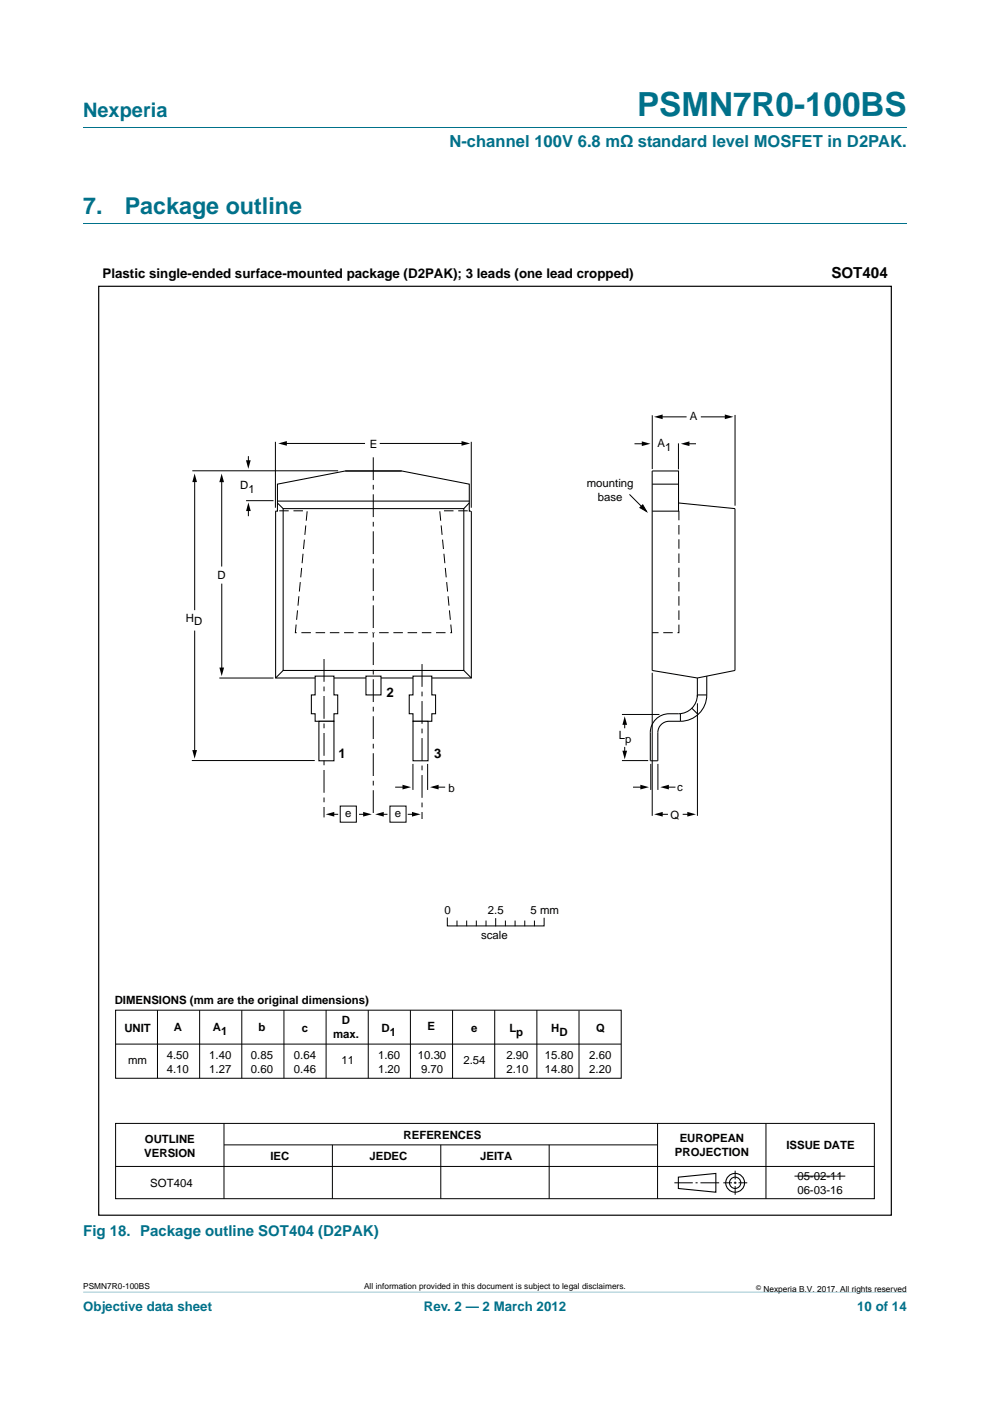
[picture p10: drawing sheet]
<svg xmlns="http://www.w3.org/2000/svg" width="210mm" height="297mm" viewBox="0 0 210 297" stroke-linecap="round" stroke-linejoin="round" font-family="sans-serif">
<path d="M17.6 273.9l174.7 .1z" fill="#00718a"/>
<path d="M17.6 27h174.7M17.6 47.4h174.7" fill="none" stroke="#00718a" stroke-width=".21"/>
<g fill="none" stroke="#000" stroke-width=".21">
<path d="M72.1 170.9h3.5v3.4h-3.5zM82.7 170.9h3.4v3.4h-3.4zM94.8 194.6v1.7h20.6v-1.6M96.9 195.3v1M98.9 195.3v1M101 195.3v1M103 195.3v1M105.1 194.8v1.5M107.2 195.3v1M109.2 195.3v1M111.3 195.3v1M113.3 195.3v1"/>
<path d="M24.5 214.2h107.2v14.4h-107.2zM33.4 214.2v14.4M42.3 214.2v14.4M51.3 214.2v14.4M60.2 214.2v14.4M69.1 214.1v14.5M78.1 214.2v14.4M87 214.2v14.4M96 214.2v14.4M104.9 214.2v14.4M113.8 214.2v14.4M122.8 214.3v14.4"/>
<path d="M24.5 238.2h160.9v15.9h-160.9zM24.5 221.4h107.2M47.5 238.2v15.9M139.4 238.2v15.9M162.4 238.2v15.9M24.5 247.3h160.9M47.5 242.7h91.8M70.5 242.7v11.4M93.5 242.7v11.4M116.4 242.7v11.4M143 250.8h3.9M147.5 250.8h.4"/>
<path d="M148.5 250.8h4M153.4 250.8h1.8M155.6 250.8h.6M155.9 248.2v1.9M155.9 250.5v.5M155.9 251.5v1.8M156.6 250.8h1.8"/>
</g>
<g fill="none" stroke="#000" stroke-width=".23">
<path d="M143.8 249.6l8-.8v4l-8-.8z"/>
<circle cx="155.9" cy="250.8" r="1.99"/>
<circle cx="155.9" cy="250.8" r="1.2"/>
</g>
<path d="M20.9 60.7h168.1v196.9h-168.1z" fill="none" stroke="#000" stroke-width=".25"/>
<path d="M73.2 99.9h12M58.4 108.4h.4v-5.8l14.4-2.7h12l14.3 2.7v5.8h.4M58.4 108.4v35.3h41.5v-35.3M58.8 106.2h40.7M58.9 106.7l1.1 1.1M60 107.8h38.3v34.4h-38.3zM99.5 106.6l-1.2 1.2M60 142.2l-1.6 1.5M98.3 142.2l1.6 1.5" fill="none" stroke="#000" stroke-width=".22"/>
<g fill="#fff" stroke="#000" stroke-width=".22">
<path d="M77.6 143.3h3.2v4h-3.2z"/>
<path d="M66.8 143.3h4v4h.8v4h-.8v1.6h-4v-1.6h-.8v-4h.8z"/>
<path d="M67.6 152.9h3.2v8.4h-3.2z"/>
<path d="M87.6 143.3h4v4h.8v4h-.8v1.6h-4v-1.6h-.8v-4h.8z"/>
<path d="M87.6 152.9h3.2v8.4h-3.2z"/>
</g>
<path d="M138.3 102.6h5.6M143.9 106.6l11.9 1.2v34.4l-7.9 1.5-9.6-1.5v-42.3h5.6v8.5h-5.6M144.3 151.3v1.6M146.7 150.1l1.2 1.2M147.9 143.7v4M149.8 147.3a5.6 5.6 0 0 1-5.5 5.6M149.8 143.3v4M149.8 147.3h-1.9a4 4 0 0 1-4 4 5.5 5.5 0 0 0-4.9 1.2 4 4 0 0 0-1.1 2.8v6h1.6v-6a2.39 2.39 0 0 1 2.4-2.4h2.4" fill="none" stroke="#000" stroke-width=".22"/>
<path d="M79.1 97v76M68.7 139.7v33.6M89.5 140.8v32.8" fill="none" stroke="#000" stroke-width=".21" stroke-dasharray="4.8 1 1 1" stroke-linecap="butt"/>
<g fill="none" stroke="#000" stroke-width=".21">
<path d="M40.8 99.8h30.9M52.7 96.7v1.8M58.4 93.7v14M59.8 94h17.6M80.5 94h18.1M99.9 93.7v14M134.5 94.1h2.3M138.3 88v11.4M139.4 88.4h6.2M143.8 94v5.5M145.1 94.1h2.5M148.6 88.4h5.8"/>
<path d="M155.8 88v19.2M41.3 101.3v28.1M47 101.3v18.8M52.2 106.2h5.8M52.7 107.3v2.1M133.5 104.8l3 3.1M41.3 133.7v26.2M47 123.7v18.7M46.5 143.8h11.5M131.9 151.5h7.9M132.5 152.6v1.8M132.5 158.4v1.5"/>
<path d="M138.3 142.6v30.4M147.9 149.1v23.9M40.7 161.3h26M69.8 172.6h1.9M76.1 172.6h1.6M80.3 172.6h1.9M83.8 166.9h2.3M86.4 172.6h1.7M87.6 162v5.5M90.7 162v5.5M91.9 166.9h2.5M131.9 161.3h5.5"/>
<path d="M134.2 166.9h2.3M138 162v5.5M139.5 172.6h2.1M139.5 162v5.5M140.8 166.9h2.4M144.7 172.6h1.8M168.4 249.4h10.8"/>
</g>
<g fill="#000">
<path d="M52.2 97.6h1l-.6 1.8zM59 94l1.8-.5v1zM97.9 93.5l1.8 .5-1.8 .5zM136.1 93.6l1.8 .5-1.8 .5zM138.7 88.4l1.8-.5v1zM144.4 94.1l1.8-.5v1zM153.7 87.9l1.8 .5-1.8 .5zM41.3 100.4l.5 1.8h-1zM47 100.4l.5 1.8h-1zM52.7 106.5l.5 1.9h-1zM40.8 159h1l-.5 1.9zM46.5 141.5h1l-.5 1.9z"/>
<path d="M132 159.2h1l-.5 1.8zM132.5 151.9l.5 1.8h-1zM69.1 172.6l1.8-.5v1zM77 172.1l1.8 .5-1.8 .5zM79.5 172.6l1.9-.5v1zM85.3 166.4l1.9 .5-1.9 .5zM87.4 172.1l1.8 .5-1.8 .5zM91.2 166.9l1.8-.5v1zM135.8 166.4l1.8 .5-1.8 .5zM138.7 172.6l1.8-.5v1zM140 166.9l1.8-.5v1zM145.7 172.1l1.8 .5-1.8 .5z"/>
</g>
<path d="M136.3 107l.8 1.5-1.4-.9z" fill="#000" stroke="#000" stroke-width=".21"/>
<path d="M59.2 108.3h5.9l-2.5 25.8h16.5M99.2 108.3h-6l2.6 25.8h-16.5M143.9 108.3v25.8h-5.6" fill="none" stroke="#000" stroke-width=".21" stroke-dasharray="2 1" stroke-linecap="butt"/>
<text font-size="7" fill="#00718a" x="135.1" y="24.6">PSMN7R0-100BS</text>
<g font-size="4.9" fill="#00718a">
<text x="17.6" y="45.4">7.</text>
<text x="26.4" y="45.4">Package outline</text>
</g>
<text font-size="4.2" fill="#00718a" x="17.6" y="24.9">Nexperia</text>
<text font-size="3.5" fill="#00718a" x="95.3" y="31.1">N-channel 100V 6.8 mΩ standard level MOSFET in D2PAK.</text>
<text font-size="3.2" x="176.3" y="59">SOT404</text>
<text font-size="3.2" fill="#00718a" x="17.6" y="262">Fig 18. Package outline SOT404 (D2PAK)</text>
<g font-size="2.8">
<text x="21.7" y="59">Plastic single-ended surface-mounted package (D2PAK); 3 leads (one lead cropped)</text>
<text x="81.9" y="147.7">2</text>
<text x="71.8" y="160.8">1</text>
<text x="92" y="160.8">3</text>
</g>
<g font-size="2.8" fill="#00718a">
<text x="17.6" y="277.9">Objective data sheet</text>
<text x="89.8" y="277.9">Rev. 2 — 2 March 2012</text>
<text x="181.8" y="277.9">10 of 14</text>
</g>
<g font-size="2.4">
<text x="146.2" y="89">A</text>
<text x="78.4" y="94.9">E</text>
<text x="139.4" y="94.8">A</text>
<text x="141" y="95.6">1</text>
<text x="50.9" y="103.7">D</text>
<text x="52.7" y="104.5">1</text>
<text x="124.4" y="103.3">mounting</text>
<text x="126.8" y="106.2">base</text>
<text x="46.1" y="122.7">D</text>
<text x="39.4" y="131.8">H</text>
<text x="41.2" y="132.6">D</text>
<text x="131.2" y="156.7">L</text>
<text x="132.6" y="157.5">p</text>
<text x="95.1" y="167.9">b</text>
<text x="143.6" y="167.6">c</text>
<text x="73.2" y="173.3">e</text>
<text x="83.7" y="173.3">e</text>
<text x="142.2" y="173.6">Q</text>
<text x="94.3" y="193.8">0</text>
<text x="103.5" y="193.8">2.5</text>
<text x="112.5" y="193.8">5 mm</text>
<text x="102" y="199.1">scale</text>
<text x="24.3" y="212.9">DIMENSIONS (mm are the original dimensions)</text>
<text x="26.4" y="218.7">UNIT</text>
<text x="36.8" y="218.6">A</text>
<text x="45.2" y="218.6">A</text>
<text x="46.9" y="219.4">1</text>
<text x="54.8" y="218.5">b</text>
<text x="64" y="218.8">c</text>
<text x="70.6" y="220.1">max.</text>
<text x="72.5" y="217.1">D</text>
<text x="80.9" y="218.8">D</text>
<text x="82.6" y="219.6">1</text>
<text x="90.7" y="218.4">E</text>
<text x="99.9" y="218.8">e</text>
<text x="108" y="218.8">L</text>
<text x="109.5" y="219.6">p</text>
<text x="116.9" y="218.8">H</text>
<text x="118.6" y="219.6">D</text>
<text x="126.4" y="218.8">Q</text>
<text x="27.2" y="225.6">mm</text>
<text x="35.4" y="224.6">4.50</text>
<text x="35.4" y="227.5">4.10</text>
<text x="44.4" y="224.6">1.40</text>
<text x="44.4" y="227.5">1.27</text>
<text x="53.2" y="224.6">0.85</text>
<text x="53.2" y="227.5">0.60</text>
<text x="62.3" y="224.6">0.64</text>
<text x="62.3" y="227.5">0.46</text>
<text x="72.4" y="225.7">11</text>
<text x="80.1" y="224.6">1.60</text>
<text x="80.1" y="227.5">1.20</text>
<text x="88.6" y="224.6">10.30</text>
<text x="89.3" y="227.5">9.70</text>
<text x="98.3" y="225.7">2.54</text>
<text x="107.4" y="224.6">2.90</text>
<text x="107.4" y="227.5">2.10</text>
<text x="115.5" y="224.6">15.80</text>
<text x="115.5" y="227.5">14.80</text>
<text x="124.9" y="224.6">2.60</text>
<text x="124.9" y="227.5">2.20</text>
<text x="30.6" y="245.3">VERSION</text>
<text x="30.7" y="242.4">OUTLINE</text>
<text x="85.6" y="241.4">REFERENCES</text>
<text x="143.1" y="245.1">PROJECTION</text>
<text x="144.1" y="242.1">EUROPEAN</text>
<text x="166.7" y="243.6">ISSUE DATE</text>
<text x="31.9" y="251.6">SOT404</text>
<text x="57.3" y="246">IEC</text>
<text x="78.3" y="246">JEDEC</text>
<text x="101.8" y="246">JEITA</text>
<text x="169.1" y="250.2">05-02-11</text>
<text x="169.1" y="253.2">06-03-16</text>
</g>
<g font-size="1.8">
<text x="17.6" y="273.3">PSMN7R0-100BS</text>
<text x="77.2" y="273.3">All information provided in this document is subject to legal disclaimers.</text>
<text x="161.9" y="273.9">Nexperia B.V. 2017. All rights reserved</text>
</g>
<text font-size="1.4" x="160.4" y="273.4">©</text>
</svg>
